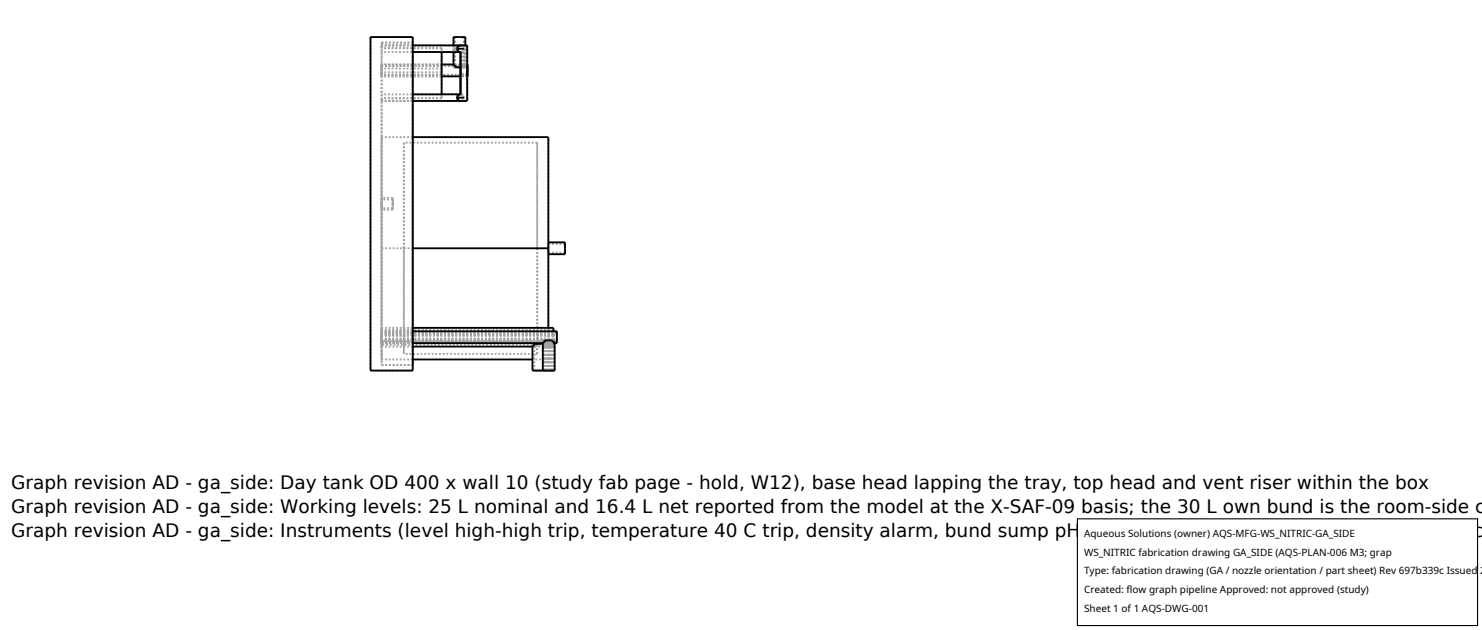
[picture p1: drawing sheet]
<svg xmlns="http://www.w3.org/2000/svg" width="212mm" height="90mm" viewBox="0 0 212 90" stroke-linecap="round" stroke-linejoin="round" font-family="sans-serif">
<g fill="none" stroke="#a0a0a0" stroke-width=".26" stroke-dasharray=".3 .3" stroke-linecap="butt">
<path d="M52.9 5.3h6M52.9 5.3v47.6M54.5 6.1h4.4M54.5 6.1v46M54.5 6.1v.4M54.5 14.4v37.7M54.5 6.5v.4M54.5 14v.4M54.5 6.9v-.4M54.5 6.5v.9M54.5 13.5v.9M54.5 14.4v-.4"/>
<path d="M54.5 7.4v2.4M54.5 10.3v3.2M54.5 9.8v-.6M54.5 9.2v1.7M54.5 10.9v-.6M54.5 10.1v-.9M54.5 10.9v-.8M54.5 19.6v31.7M54.5 10.1v-.7M54.5 9.4v1.3M54.5 10.7v-.6M58.9 5.3v47.6"/>
<path d="M58.9 6.1v.4M58.9 7v-.5M58.9 7.4v-.4M58.9 7.4v6.1M58.9 13.9v-.4M58.9 14.4v-.5M58.9 14.4v37.7M58.9 6.1v46M58.9 14.4h-4.4M58.9 6.5h-4.4M58.9 19.6h-4.4M63.1 10.3v-.2"/>
<path d="M63.1 10.3h-8.6M63.1 9.8h-8.6M63.1 10.1v-.3M63.1 7.4v2.4M63.1 10.3v3.2M63.1 13.9v-.4M63.1 14v-.1M63.1 13.5v.5M63.1 6.9v.5M63.1 7v-.1M63.1 7.4v-.4M63.1 13.5h-8.6"/>
<path d="M63.1 7.4h-8.6M63.1 14h-8.6M63.1 6.9h-8.6M63.1 9.2h-8.6M63.1 10.9h-8.6M64.8 9.2l.4 .4M64.8 5.3h.8M64.8 9.4l.1 .2M64.8 9.6h.1M64.8 9.2h-10.3M64.8 5.3v3.9M64.8 9.4h-10.3"/>
<path d="M64.8 9.4v.2M64.8 6.5v.9M64.9 9.6l-.1-.2M64.9 9.6h-.1M65 5.3h.6M65 9.2l.6 .3M65 9.4l.2 .2M65 9.6h.2M65 5.3v3.9M65 9.4v.2M65.2 9.6l-.4-.4M65.2 9.6h.4"/>
<path d="M65.2 9.6h-.3M65.2 9.6l-.2-.2M65.2 9.6h-.2M65.3 13.9l.1 .4 .4 .1M65.3 7l.1 .3 .4 .1M65.3 7l.1-.4 .4-.1M65.3 13.9l.1-.3 .4-.1M65.3 7l.2 .4M65.5 7.4l-.3-.2-.1-.2 .1-.3 .3-.1M65.5 6.6l-.2 .4M65.5 7.4h.1M65.5 6.5h.1"/>
<path d="M65.6 9.6h.5M65.6 5.3h.9M65.6 5.3h.6M65.6 9.5l.6-.3M65.6 7.4h-.6l-.1-.4 .2-.4 .5-.1M65.6 6.5h.2M65.6 9.5h.2M65.6 7.4h.2M65.6 7.4h.1M65.7 6.5h-.1M65.7 7.4h.1M65.8 10.1v-.5"/>
<path d="M65.8 9.6h-.6M65.8 10.8v-.7M65.8 14.4h.9M65.8 13.5l-.4 .1-.1 .3M65.8 10.8v2.7M65.8 6.5h.9M65.8 7.4l.3-.1 .2-.3-.2-.4-.3-.1M65.8 13.5l.3 .1 .2 .3-.2 .4-.3 .1M65.8 6.5l.3 .1 .2 .3-.2 .4-.3 .1M65.8 6.5l-.4 .1-.1 .4M65.8 7.4l-.4-.1-.1-.3M65.8 7.4v6.1"/>
<path d="M65.8 14.4l-.4-.1-.1-.4M65.8 14.4l.3-.1 .2-.3-.2-.4-.3-.1M65.8 6.5h-.1M65.8 10.5v-.4M65.8 9.6v.9M65.8 6.5h.3M65.8 7.4v1.9M65.8 9.5v-.2M65.8 7.4v2.1M65.8 7.4v2.2M65.8 13.5h-2.7M65.8 14.4h-11.3"/>
<path d="M65.8 6.5h-11.3M65.8 7.4h-2.7M66.1 9.6h-.9M66.1 9.6l.4-.4M66.1 9.6l.1-.2M66.1 9.6h.1M66.1 9.6h-.3M66.1 9.3l.1-.1M66.1 9.3v-2.8M66.1 6.5h-.3M66.1 9.3h-.3M66.2 5.3h-1.2"/>
<path d="M66.2 9.2l-.6 .3-.6-.3M66.2 9.4l-.1 .2M66.2 9.6h-.1M66.2 5.3v3.9M66.2 9.2h-1.2M66.2 9.4h-1.2M66.2 9.4v.2M66.3 13.9h-1M66.3 14.4h-.5M66.3 6.5h-.5M66.3 9.6l.2-.2M66.3 9.6h-.2"/>
<path d="M66.3 9.6h.2M66.4 9.3l.1-.1M66.4 6.5h.3M66.4 6.5h-.6M66.4 9.6h.1M66.4 9.6h-.3M66.4 6.5v2.8M66.5 9.2l-.4 .4M66.5 5.3h-1.7M66.5 9.4l-.2 .2M66.5 9.6h-.2M66.5 9.4l-.1 .2"/>
<path d="M66.5 5.3v3.9M66.5 9.4v.2M66.5 6.5v2.7M66.7 9.3h-.3M66.7 10.1v-.8M66.7 10.8v-.7M66.7 10.8h-.9M66.7 10.8v3.6M66.7 6.5v7.9M66.7 9.6h-.3M66.7 10.1v-.5M66.7 10.5v-.4"/>
<path d="M66.7 10.5h-.9M66.7 9.6v.9M66.7 6.5v2.8M66.7 9.2h-.2M66.7 10.9h-.9M66.8 10.1v.8M66.8 10.9v-1.7M66.8 9.2v.9M66.8 10.1v.6M66.8 10.7v-1.3M66.8 9.4v.7M66.8 9.2h-.3"/>
<path d="M66.8 10.9h-12.3M66.8 9.4h-.3M66.8 10.7h-12.3M54.5 29.1v-.8M54.5 28.3v1.6M54.5 29.9v-.8M54.5 35.5v-15.9M54.5 35.5h4.4M54.5 29.1v-.6M54.5 28.5v1.2M54.5 29.7v-.6M56.1 29.1v.8"/>
<path d="M56.1 29.9v-1.6M56.1 28.3v.8M56.1 29.1v.6M56.1 29.7v-1.2M56.1 28.5v.6M56.1 28.3h-1.6M56.1 29.9h-1.6M56.1 28.5h-1.6M56.1 29.7h-1.6M57.7 35.5v-15.1M57.7 20.4v30.1M76.7 35.5v15"/>
<path d="M76.7 20.4v15.1M76.7 20.4h-19M78.3 35.5v-.9M78.3 34.6v1.7M78.3 36.3v-.8M78.3 35.5v-.7M78.3 34.8v1.3M78.3 36.1v-.6M80.7 36.3v-1.7M80.7 35.5v.6M80.7 36.1v-1.3M80.7 34.8v.7"/>
<path d="M80.7 34.8h-2.4M80.7 36.1h-2.4M54.5 52.1h4.4M54.5 51.3v-15.8M54.5 48.2v-.9M54.5 47.3v.3M54.5 48.7v.3M54.5 49v-.8M54.5 48.3v1.2M54.5 49.5v-.8M54.5 48v.3M54.5 47.6v-.8"/>
<path d="M54.5 46.8v1.2M54.5 47.9v-.8M54.5 47.1v.2M54.5 49v.2M54.5 49.2v-.8M54.5 47.9v.5M54.5 48.5v.3M54.5 48.8v-.6M54.5 48.2v-.7M54.5 47.5v.3M54.5 47.8v.7M54.5 48.5v-.7"/>
<path d="M57.7 50.5v-15M58.9 52.9h-6M58.9 46.8h-4.4M58.9 49.5h-4.4M58.9 47.3h-4.4M58.9 49h-4.4M58.9 51.3h-4.4M76.1 49.2l.1-.1M76.1 49.1h.1M76.1 49.2h-21.6M76.1 49.2v-.1M76.2 49.1l-.1 .1"/>
<path d="M76.2 49.1h-.1M76.3 49.2l.1-.1M76.3 49.1h.1M76.3 52.9h1.4M76.3 49.5l.6-.4M76.3 49.2v-.1M76.3 52.9v-3.4M76.4 49.1h-.2M76.4 49.1l-.1 .1M76.4 49.1h-.1M76.4 49.1l-.3 .4M76.4 49.1h1.5"/>
<path d="M76.7 50.5v-30.1M76.7 50.5h-19M76.9 49.1h1M76.9 49.1h-.5M76.9 49.1h.8M76.9 49.1l-.6 .4M77.5 49.1v-.1M77.5 49.4l.5-.8M77.5 52.9h.2M77.5 49.1h.2M77.5 49l.4-.4M77.5 48.8l.1-.2"/>
<path d="M77.5 48.6h.1M77.5 52.9v-3.5M77.5 49h-23M77.5 48.8h-23M77.5 48.8v-.2M77.6 48.6l-.1 .2M77.6 48.6h-.1M77.7 49.2l-.2-.1M77.7 49.5l-.2-.1M77.7 49.2h-1.4M77.7 49.5h-1.4M77.7 52.9v-3.8"/>
<path d="M77.7 52.9h1.3M77.7 52.9h.8M77.7 49.4l.3 .1M77.7 49l.6-.3M77.7 48.8l.2-.2M77.7 48.6h.2M77.7 49.1l.1-.1M77.7 49l.6-.3 .7 .3M77.7 52.9v-3.5M77.7 52.9v-3.9M77.7 48.8v-.2M77.7 49.1v-.1"/>
<path d="M77.8 49h-.1M77.8 48.7l.2 .3 .3 .1 .4-.1 .2-.3M77.8 48.7h-23.3M77.9 52.9h.6M77.9 52.9h-.2M77.9 52.9v-3.8M77.9 49.1l-.2 .3M77.9 49.1l.6 .4M77.9 48.6h-.3M77.9 48.6l-.2 .2M77.9 48.6h-.2M77.9 49.1h-.2"/>
<path d="M77.9 52.9h1.3M77.9 52.9h-1.8M77.9 49.1l.3-.2h.3l.3 .2 .2 .3M78 49.5h.5M78 49.2l-.3-.1M78 48.6h.7M78.2 52.9h.8M78.2 52.9h.5M78.2 52.9v-3.8M78.2 49.1h.1M78.2 49.1h-.3M78.3 48.7h.2"/>
<path d="M78.3 52.9h.4M78.3 52.9v-3.8M78.3 52.9h.9M78.3 49.1h-.6M78.3 46.8v4.5M78.3 51.3v-31.7M78.3 51.3h-2.2M78.3 49.1h-.4M78.3 49.1l.4 .4M78.3 49.1h.2M78.3 49.1l.2 .1M78.4 49.2h-.7"/>
<path d="M78.4 49.4l-.7 .1M78.4 52.9h-.9M78.4 52.9h-.7M78.4 48.7l-.7 .3M78.4 48.6h-.5M78.4 49.2l-.1-.1M78.4 49.1h.3M78.4 49.1h-.1M78.4 49.2v-.1M78.4 52.9h-2.1M78.4 49.4l-.5-.3M78.4 52.9v-3.5"/>
<path d="M78.5 52.9v-3.4M78.5 49.2h-.5M78.5 49.1h.2M78.5 49.2v-.1M78.5 49.5h-.5M78.5 48.7l.5 .3M78.5 48.7h-.2M78.6 49.1h-.3M78.6 49.1l.1 .1M78.6 49.1h.1M78.7 49.2v-.1M78.7 49.1h-.1"/>
<path d="M78.7 52.9v-3.4M78.7 49.5l-.4-.4M78.7 49.2l-.1-.1M78.7 48.6l.3 .4M78.7 48.6h-.7M78.8 48.6h-.4M78.8 48.6h-.9M78.8 48.6l.2 .2M78.8 48.6h.2M78.9 48.7l.1 .1M79 49v.1M79 49h-1.2"/>
<path d="M79 52.9h-.6M79 52.9h-.3M79 49.4l-.3 .1M79 49l-.6-.3M79 48.8l-.2-.2M79 48.6h-.2M79 49.1l-.3 .1M79 52.9v-3.5M79 52.9v-3.9M79 49h-1.3M79 48.8h-1.3M79 48.8v-.2"/>
<path d="M79 49.1v-.1M79 48h-24.5M79 47.6h-24.5M79 48v-1.2M79 47.3v.3M79 47.3v.7M79 47.3v-.2M79 47.1v.8M79 47.6v.3M79 47.9h-24.5M79 47.3h-24.5M79 49.2h-.3"/>
<path d="M79 48.4v.8M79 48.4h-24.5M79 48.4v.3M79 49.5v-.3M79 48.7v.8M79 49v-.2M79 49.5h-.3M79 48.3v.5M79 49v-.7M79 48.3h-24.5M79 48.5h-24.5M79 47.8v.7"/>
<path d="M79 47.8h-24.5M79 48.5v-.7M79 48.7h-.1M79 47.1h-24.5M79.1 48.6l.1 .2M79.1 48.6h-.3M79.1 48.6h.1M79.2 52.9h-.5M79.2 48.8l-.1-.2M79.2 48.6h-.1M79.2 52.9v-3.9M79.2 48.8v-.2"/>
<path d="M79.5 48.2v.8M79.5 49v-1.7M79.5 47.3v.9M79.5 48.2v.6M79.5 48.8v-1.3M79.5 47.5v.7M79.5 47.3h-25M79.5 49h-.3M79.5 47.5h-25M79.5 48.8h-.3"/>
</g>
<g fill="none" stroke="#000" stroke-width=".26">
<path d="M52.9 5.3h6v47.6h-6zM58.9 19.6h19.4v27.2M58.9 6.5h7.8v7.9h-7.8M58.9 7.4h6.9M63.1 7.4v6.1M63.1 9.2h1.7M63.1 10.9h2.7M64.8 9.2l.4 .4h.6M64.8 6.5v-1.2h1.7v1.2M64.8 7.4v1.8M65.3 7l.1 .3 .4 .1M65.3 13.9l.1 .4 .4 .1"/>
<path d="M65.3 13.9h1M65.3 7h1M65.5 7.4h.1M65.6 7.4h.1M65.6 6.5l-.1 .1M65.7 7.4h.1M65.8 6.5h-.1M65.8 6.5l-.4 .1-.1 .4M65.8 13.5l-.4 .1-.1 .3M65.8 7.4v6.1M65.8 13.5h-6.9M66.7 9.2v1.7"/>
<path d="M58.9 35.5h19.4M78.3 34.6h2.4v1.7h-2.4M58.9 46.8h20.1v.5M58.9 47.3h20.6v1.7h-.3M58.9 49.5h17.2M58.9 49h18.6M58.9 51.3h17.2M77.5 49.1h-1.1l-.3 .4M77.5 49v3.9M77.8 48.7l-.3 .3M77.9 48.6l-.4 .4M77.9 48.6h.9l.4 .4"/>
<path d="M77.9 48.6l-.2 .2M79 48.8l.2 .2M79.2 49v3.9h-3.1v-3.4"/>
</g>
<path d="M153.9 74.1h57.1v15.2h-57.1z" fill="#fff" stroke="#000" stroke-width=".16"/>
<g font-size="2.6">
<text x="1.6" y="69.8">Graph revision AD - ga_side: Day tank OD 400 x wall 10 (study fab page - hold, W12), base head lapping the tray, top head and vent riser within the box</text>
<text x="1.6" y="73.3">Graph revision AD - ga_side: Working levels: 25 L nominal and 16.4 L net reported from the model at the X-SAF-09 basis; the 30 L own bund is the room-side c</text>
<text x="1.6" y="76.7">Graph revision AD - ga_side: Instruments (level high-high trip, temperature 40 C trip, density alarm, bund sump pH) are loop hardware, not modeled (duty sec</text>
</g>
<g font-size="1.4">
<text x="154.8" y="76.6">Aqueous Solutions (owner) AQS-MFG-WS_NITRIC-GA_SIDE</text>
<text x="154.8" y="79.3">WS_NITRIC fabrication drawing GA_SIDE (AQS-PLAN-006 M3; grap</text>
<text x="154.8" y="82">Type: fabrication drawing (GA / nozzle orientation / part sheet) Rev 697b339c Issued 2</text>
<text x="154.8" y="84.7">Created: flow graph pipeline Approved: not approved (study)</text>
<text x="154.8" y="87.4">Sheet 1 of 1 AQS-DWG-001</text>
</g>
</svg>
